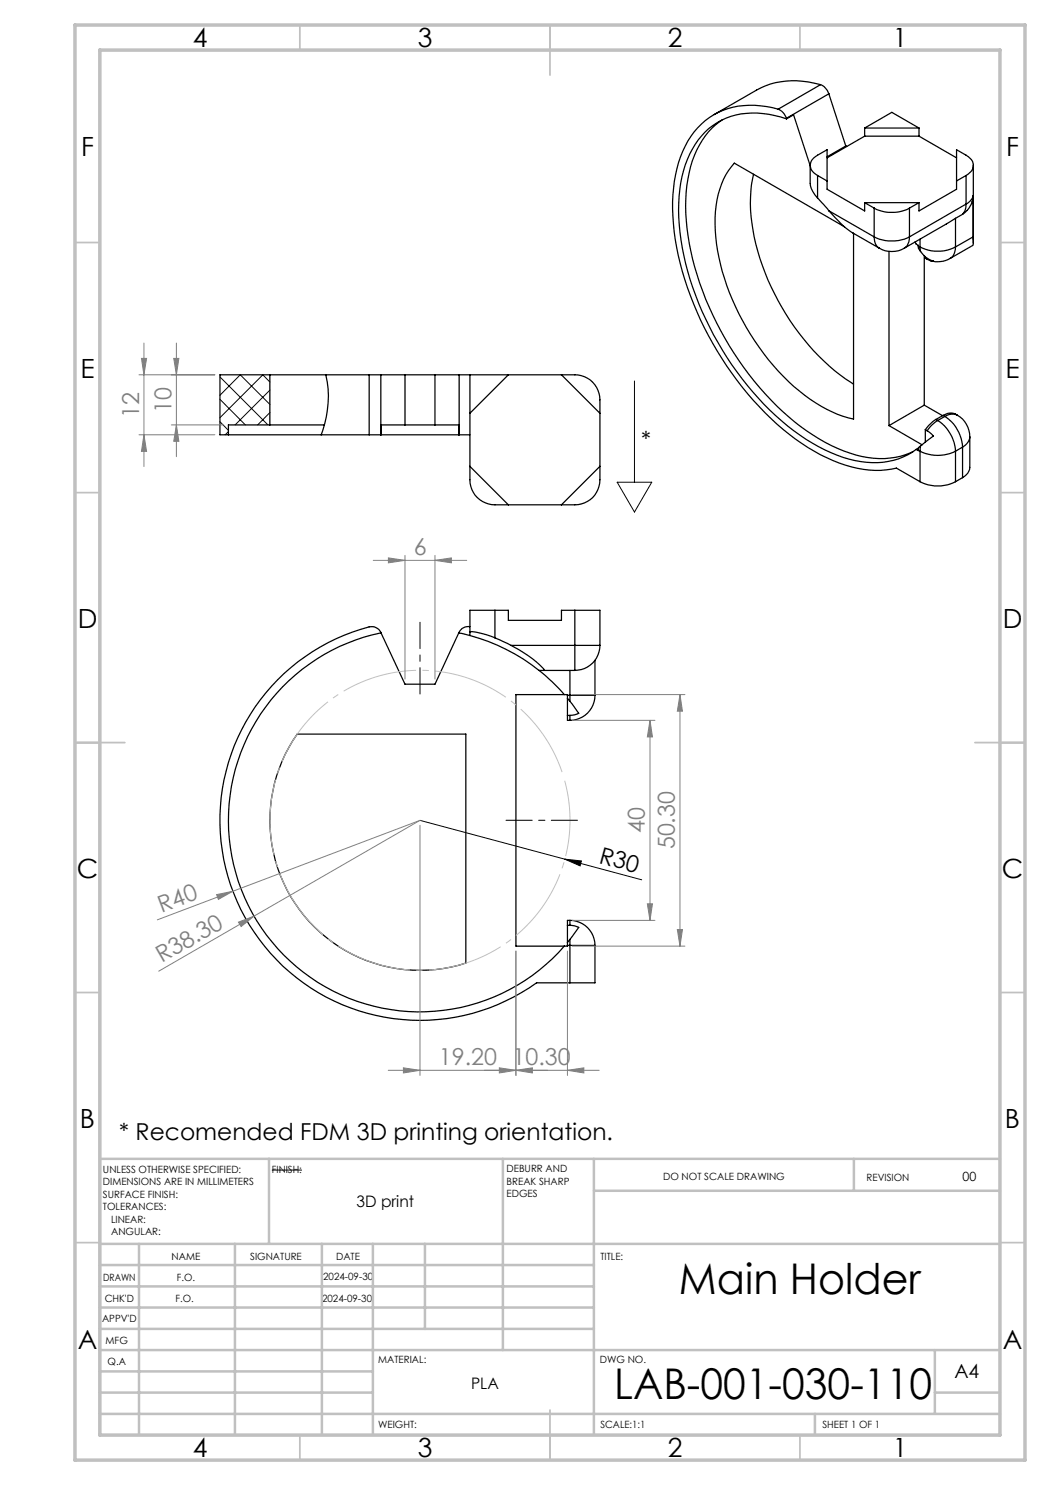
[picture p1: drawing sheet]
<svg xmlns="http://www.w3.org/2000/svg" width="210mm" height="297mm" viewBox="0 0 210 297" stroke-linecap="round" stroke-linejoin="round" font-family="sans-serif">
<g fill="none" stroke="#000" stroke-width=".25">
<path d="M164.1 16.9a16.5 16.5 0 0 0-12.8 1.1l-8.5 4.9M164.1 16.9a3.1 3.1 0 0 1 1.7 1.9M164.1 16.9l-8.5 4.9M165.8 18.8l-8.5 4.9M165.8 18.8l3.4 10.4M144.4 24a16.8 16.8 0 0 0-6.8 11.8 43.6 43.6 0 0 0 2.9 22.4 61.2 61.2 0 0 0 20.9 28 26.8 26.8 0 0 0 15.6 5.5l1-.1a12.7 12.7 0 0 0 4.6-1.3M150.7 34.9a32.5 32.5 0 0 0 1.8 18.2 48.2 48.2 0 0 0 16.6 22.7l1.6 1M155.6 21.8a16.4 16.4 0 0 0-13.7 1.7 17.4 17.4 0 0 0-6.8 11.5 44.2 44.2 0 0 0 2.4 22.5 65.2 65.2 0 0 0 21.6 30.3 30 30 0 0 0 15.9 6.3l2.2-.1 2.1-.4 4.7 2.7M155.6 21.8a2.9 2.9 0 0 1 1.7 1.9M157.3 23.7v.1M157.3 23.8a16.4 16.4 0 0 0-13.9 .7 16.9 16.9 0 0 0-7.3 12.1 44.3 44.3 0 0 0 3 22.5 61.4 61.4 0 0 0 20.9 27.9 26.8 26.8 0 0 0 15.5 5.5 13.2 13.2 0 0 0 7.7-2.6M157.3 23.8l1.4-.8 3.3 10.1"/>
<path d="M162 33.1l.1 3.6a4.2 4.2 0 0 0 1.4 2.9M163.5 39.6l2.3 2.6M163.5 35.1a2.13 2.13 0 0 1-1.5-2 2.13 2.13 0 0 1 1.5-2.1l1.9-1.1v7.9l7.5 4.4v-1.7M163.5 35.1v4.5M163.5 35.1l1.9 1.1M169.2 29.2l-3.8 2.2M169.2 29.2l.1 .1M172.9 27.2l-7.5 4.4M172.9 27.2h10.9M172.9 25.6v1.6M172.9 25.6h10.9M172.9 25.6l5.5-3.1 5.4 3.1"/>
<path d="M183.8 27.2l7.5 4.4M183.8 25.6v1.6M193.2 35.1a2.1 2.1 0 0 0 1.1-3.1 8.1 8.1 0 0 0-3-2.1v7.9l-7.5 4.4v-1.7M193.2 35.1l-1.9 1.1M193.2 35.1v5.7M194.7 33.1v15.5M165.8 42.2l1.1 1.2a14.1 14.1 0 0 0 3.7 3.2M165.8 42.2l9 5.2M168.9 45.4l-22-12.8a18 18 0 0 0-3.8 13.5 47.9 47.9 0 0 0 12.5 28.1 31.7 31.7 0 0 0 14.1 9.4l1 .2v-37.1M170.6 46.6l5.3 3M172.9 40.5h10.9M172.9 40.5l1.9 1.1"/>
<path d="M174.8 41.6a7.8 7.8 0 0 0 7.1 0M174.8 47.4a8.1 8.1 0 0 0 7.1 0M174.8 47.4l.1 .5a2.16 2.16 0 0 0 1 1.7M174.8 41.6v5.8M175.9 49.6a5 5 0 0 0 5 0M177.8 50.3v34.8M181.9 47.4l-.1 .9a1.87 1.87 0 0 1-.9 1.3M181.9 41.6v5.8M183 48.4l.7 .8M183.7 49.2v.5l.4 .6M183.7 49.2l.3 .2M183.8 40.5l-1.9 1.1"/>
<path d="M184 49.4a7.8 7.8 0 0 0 7.1 0M184 49.4l.1 .9M184 47.8v1.6M184.1 50.3a4.6 4.6 0 0 0 2.6 1.9l-1.3-.3-.3-.3v-.2M184.9 51.1v29.9M190 51.7a5.1 5.1 0 0 1-3.9 .4M191.1 43.7l-10.2 5.9M191.1 49.4l3.5-2 .1 1.4-.2 .3-4.5 2.6M191.1 49.4l-.1 1a1.87 1.87 0 0 1-1 1.3M191.1 43.7v5.7M192.5 42.9l-1.4 .8M193.2 40.8a2.89 2.89 0 0 0 1.4-1.6 4.8 4.8 0 0 1-2.1 3.7"/>
<path d="M193.2 40.8a2.7 2.7 0 0 1-.7 2.1M193.2 40.8l-11.3 6.6M54 75h11.2M54 75h-10v12h1.7M54 75v10M65.2 75a20.7 20.7 0 0 1-1 12M65.2 75h8.6M73.8 75h2.4M73.8 75v12M76.2 75h15.6M76.2 75v12M81 75v10"/>
<path d="M87 75v10M91.8 75h2.2M91.8 75v12M94 75h21a5 5 0 0 1 5 5v16a4.9 4.9 0 0 1-5 5h-16a5 5 0 0 1-5-5zM101.7 75l-7.7 7.7M112.3 75l7.7 7.7M45.7 87h18.5M54 85h10.9M54 85h-8.3v2M64.2 87h9.6M73.8 87h2.4M76.2 87h.1"/>
<path d="M76.2 87h15.6M76.2 87v-2h15.6v2M91.8 87h.1M91.8 87h2.2M94 93.3l7.7 7.7M120 93.3l-7.7 7.7M177.8 85.1l6.6 3.9M183.2 89.9l.5 .2v-.1M183.7 90l.3 .2M183.7 89.6l-.5 .3M184 90.2a7.8 7.8 0 0 0 7.1 0M184 96.3a7.8 7.8 0 0 0 7.1 0"/>
<path d="M184 90.2v6.1M184.1 89.2l-.1 1M184.1 89.2l-.4 .3v.5M184.9 81l-7.1 4.1M184.9 81l3.6 2.1M185.1 85.9v2.5M185.1 85.9l.3 .2M185.4 86.1l1.3 1.1-2.6 2M187.2 83.9l-1.4 1.1-.7 .9M187.2 83.9l.3 .2M187.5 84.1a7.2 7.2 0 0 0-2.1 2M187.5 84.1a7.9 7.9 0 0 1 3.6 6.1"/>
<path d="M188.6 83.1l.4 .2M188.6 83.1l-1.4 .8M189 83.3a8 8 0 0 1 3.5 6.1M189 83.3l-1.5 .8M191.1 90.2v6.1M191.5 83a5 5 0 0 1 2.5 4.4M191.5 83a2.38 2.38 0 0 0-2.9 .1M191.5 83l-.8-.2a2.77 2.77 0 0 0-1.7 .5M192.5 89.4l-1.4 .8M192.5 95.5l-1.4 .8M192.5 89.4v6.1M194 87.4v6.1a2.5 2.5 0 0 1-1.5 2"/>
<path d="M194 87.4a2.63 2.63 0 0 1-1.5 2M76.2 126.6a2.04 2.04 0 0 0-2.4-1.2 40 40 0 0 0-26 55.7 40 40 0 0 0 59.5 15.5h6.7M76.2 126.6a38.3 38.3 0 0 0-25.3 56.8 38.3 38.3 0 0 0 62 5.8M76.2 126.6l4.8 10.2h6l4.8-10.2M91.8 126.6l2.2 .5M94 126.4a8.1 8.1 0 0 1 4.2 .8l.8 .4M94 127.1a38.4 38.4 0 0 1 13.8 7M94 125.3a2.08 2.08 0 0 0-2.2 1.3M99 127.6l3.2 1.5M99 122.1h-5v5M99 122.1v5.5M99 122.1h2.7v2h10.6v-2h2.7"/>
<path d="M102.2 129.1a19.8 19.8 0 0 1 6.6 4.8v.2M102.2 129.1h12.8M107.8 134.1a35 35 0 0 1 5.1 4.8M107.8 134.1h7.2M113.5 139.1v.6M113.5 139.1v-.2h-10.3v50.3h10.3v-.1M113.5 139.1h.5M113.5 139.7v3.4M113.5 139.7l.5 .6M114 139.1v1.2M114 139.1h5M114 134.1v5"/>
<path d="M115 129.1h5M115 122.1h5v7M115 129.1v5M115 122.1v7M119 139.1a5 5 0 0 1-5 5M119 132.1v7M120 129.1a5 5 0 0 1-5 5M59.4 146.8h33.8v45.8a30 30 0 0 1-33.4-10.7 30 30 0 0 1-.4-35.1zM113.5 143.1v1h.5M113.5 143.1h.5M114 140.3l1.7 2.4-.8 .3-.9 .1M114 143.1v1"/>
<path d="M113.5 188.5v.6M113.5 185.1v3.4M113.5 189.1h.5M113.5 185.1h.5M114 185.1l.9 .1 .8 .3-1.7 2.4M114 184.1v1M114 184.1a5 5 0 0 1 5 5M114 189.1h5M114 187.9v1.2M114 184.1h-.5v1M114 189.1v7.5M114 187.9l-.5 .6"/>
<path d="M119 189.1v7.5h-5"/>
</g>
<g fill="none" stroke="#000" stroke-width=".2">
<path d="M44 79.1l4-4.1 6 5.9M44 79.9l5.1 5.1M44 75.4l9.6 9.6M54 76.4l-1.4-1.4-8.6 8.5M54 78l-7 7M126.9 76.2v20.2M44 84.3l1.7 1.8M45.7 86.3l-.7 .7M54 82.5l-2.5 2.5M123.4 96.4h7l-3.5 6zM84 164.1l29 7.7M113 171.8l3.3 .4-.3 1z"/>
<path d="M113 171.8l15.3 4.2M54.4 234h6"/>
</g>
<g fill="none" stroke="#808080" stroke-width=".2">
<path d="M27.8 75h15.2M28.3 71.7h1l-.5 3.3zM28.8 68.6v24.7M34.7 71.7h1.1l-.5 3.3zM35.3 68.6v22.7M27.8 87h15.2M28.8 87l.5 3.3h-1zM34.3 85h10.4M35.3 85l.5 3.3h-1.1zM74.6 112.1h18.7M77.7 111.6l3.3 .5-3.3 .5zM81 111.1v24.7"/>
<path d="M87 112.1l3.3-.5v1zM87 111.1v24.7M114.5 138.9h22.5M136 138.9l.5 3.3h-1zM136 138.9v50.3M114.5 144.1h16.5M130 144.1l.5 3.3h-1zM130 144.1v40M43.3 178.9l3.3-.6-2.9 1.6zM84 165.1v50M47.7 184.4l3.1-1.2-2.6 2.1zM50.8 183.2l33.2-19.1-52.5 19.9"/>
<path d="M50.8 183.2l-19 11M103.2 190.2v24.9M113.5 190.2v24.9M114.5 189.2h22.5M114.5 184.1h16.5M129.5 180.8h1l-.5 3.3zM135.5 185.9h1l-.5 3.3zM80.7 213.6l3.3 .5-3.3 .5zM99.9 213.6l3.3 .5-3.3 .5zM103.2 214.1l3.3-.5v1zM113.5 214.1l3.3-.5v1zM119.8 214.1h-42.2"/>
</g>
<path d="M112.7 155.3a30 30 0 0 0-50.3-12.1 30 30 0 0 0 13.8 49.8 30 30 0 0 0 36.9-36.2l-.4-1.5" fill="none" stroke="#c0c0c0" stroke-width=".2" stroke-dasharray="15.2 1.3 1.3 1.3" stroke-dashoffset="-.9" stroke-linecap="butt"/>
<path d="M84 138.8v-14.4M101.2 164.1h14.3" fill="none" stroke="#000" stroke-width=".2" stroke-dasharray="15.2 1.3 1.3 1.3" stroke-dashoffset="10"/>
<g fill="none" stroke="#c0c0c0" stroke-width=".35">
<path d="M60 5v5M110 5v10M160 5v5M15 48.5h5M200 48.5h5M15 98.5h5M200 98.5h5M15 148.5h10M195 148.5h10M15 198.5h5M200 198.5h5M15 248.5h5"/>
<path d="M200 248.5h5M60 287v5M110 282v10M160 287v5"/>
</g>
<g fill="none" stroke="#c0c0c0" stroke-width=".5">
<path d="M53.8 231.8v17M100.6 231.8v38.2M118.8 231.8v55.2M118.8 238.2h81.2M170.8 231.8v6.4M200 231.8h-180v55.2M20 248.8h180M20 257.3h98.8M20 253h98.8M27.8 248.8v38.2M47 248.8v38.2M64.4 248.8v38.2"/>
<path d="M74.6 248.8v38.2M85 248.8v17M20 265.8h98.8M20 261.5h98.8M20 278.5h54.6M20 274.3h54.6M20 270h180M187 278.5h13M187 270v12.8M20 282.8h180M163 282.8v4.2"/>
</g>
<path d="M15 5h190v287h-190zM20 10h180v277h-180z" fill="none" stroke="#c0c0c0" stroke-width=".7"/>
<path d="M113 171.8l3.3 .4-.3 1z" fill="#000"/>
<g fill="#808080">
<path d="M43.3 178.9l3.3-.6-2.9 1.6z"/>
<path d="M47.7 184.4l3.1-1.2-2.6 2.1z"/>
<path d="M80.7 213.6l3.3 .5-3.3 .5zM103.2 214.1l3.3-.5v1z"/>
<path d="M99.9 213.6l3.3 .5-3.3 .5zM113.5 214.1l3.3-.5v1zM77.7 111.6l3.3 .5-3.3 .5zM87 112.1l3.3-.5v1z"/>
<path d="M35.3 85l.5 3.3h-1.1zM34.7 71.7h1.1l-.5 3.3zM28.8 87l.5 3.3h-1zM28.3 71.7h1l-.5 3.3z"/>
<path d="M136 138.9l.5 3.3h-1zM135.5 185.9h1l-.5 3.3zM130 144.1l.5 3.3h-1zM129.5 180.8h1l-.5 3.3z"/>
</g>
<g font-size="8.5">
<text x="135.8" y="258.8">Main Holder</text>
<text x="122.8" y="279.7">LAB-001-030-110</text>
</g>
<g font-size="5.3">
<text x="38.5" y="9.5">4</text>
<text x="83.5" y="9.5">3</text>
<text x="133.6" y="9.5">2</text>
<text x="178.6" y="9.5">1</text>
<text x="16.2" y="31.3">F</text>
<text x="201.2" y="31.3">F</text>
<text x="16.1" y="75.5">E</text>
<text x="201.1" y="75.5">E</text>
<text x="15.5" y="125.5">D</text>
<text x="200.5" y="125.5">D</text>
<text x="15.4" y="175.5">C</text>
<text x="200.4" y="175.5">C</text>
<text x="16" y="225.5">B</text>
<text x="201" y="225.5">B</text>
<text x="15.5" y="269.8">A</text>
<text x="200.5" y="269.8">A</text>
<text x="38.5" y="291.5">4</text>
<text x="83.5" y="291.5">3</text>
<text x="133.6" y="291.5">2</text>
<text x="178.6" y="291.5">1</text>
</g>
<g font-size="4.7" fill="#808080">
<text x="27.8" y="83.5" transform="rotate(-90 27.8 83.5)">12</text>
<text x="34.3" y="82.5" transform="rotate(-90 34.3 82.5)">10</text>
<text x="82.8" y="111">6</text>
<text x="129" y="166.6" transform="rotate(-90 129 166.6)">40</text>
<text x="135" y="169.9" transform="rotate(-90 135 169.9)">50.30</text>
<text x="32.3" y="182.5" transform="rotate(-21 32.3 182.5)">R40</text>
<text x="32.4" y="192.7" transform="rotate(-30 32.4 192.7)">R38.30</text>
<text x="87.8" y="213">19.20 10.30</text>
</g>
<g font-size="4.7">
<text x="128.2" y="89.5">*</text>
<text x="119.6" y="172.6" transform="rotate(15 119.6 172.6)">R30</text>
<text x="23.8" y="228">* Recomended FDM 3D printing orientation.</text>
</g>
<text font-size="3.9" x="190.9" y="275.5">A4</text>
<g font-size="3.2">
<text x="71.3" y="241.4">3D print</text>
<text x="94.2" y="277.9">PLA</text>
</g>
<text font-size="2.5" x="192.5" y="236.1">00</text>
<g font-size="2">
<text x="20.6" y="234.6">UNLESS OTHERWISE SPECIFIED:</text>
<text x="20.6" y="237.1">DIMENSIONS ARE IN MILLIMETERS</text>
<text x="20.6" y="239.6">SURFACE FINISH:</text>
<text x="54.4" y="234.6">FINISH:</text>
<text x="101.3" y="234.5">DEBURR AND</text>
<text x="101.3" y="237">BREAK SHARP</text>
<text x="101.3" y="239.5">EDGES</text>
<text x="132.6" y="236">DO NOT SCALE DRAWING</text>
<text x="173.3" y="236.2">REVISION</text>
<text x="20.6" y="242.1">TOLERANCES:</text>
<text x="22.2" y="244.6">LINEAR:</text>
<text x="22.2" y="247.1">ANGULAR:</text>
<text x="34.3" y="252">NAME</text>
<text x="50" y="251.9">SIGNATURE</text>
<text x="67.2" y="251.9">DATE</text>
<text x="120.1" y="251.9">TITLE:</text>
<text x="20.6" y="256.1">DRAWN</text>
<text x="35.3" y="256.1">F.O.</text>
<text x="64.6" y="255.9">2024-09-30</text>
<text x="20.9" y="260.3">CHK'D</text>
<text x="35.1" y="260.3">F.O.</text>
<text x="64.4" y="260.3">2024-09-30</text>
<text x="20.4" y="264.4">APPV'D</text>
<text x="21.1" y="268.8">MFG</text>
<text x="21.5" y="273">Q.A</text>
<text x="75.6" y="272.5">MATERIAL:</text>
<text x="120" y="272.5">DWG NO.</text>
<text x="75.6" y="285.5">WEIGHT:</text>
<text x="120.1" y="285.6">SCALE:1:1</text>
<text x="164.5" y="285.6">SHEET 1 OF 1</text>
</g>
</svg>
